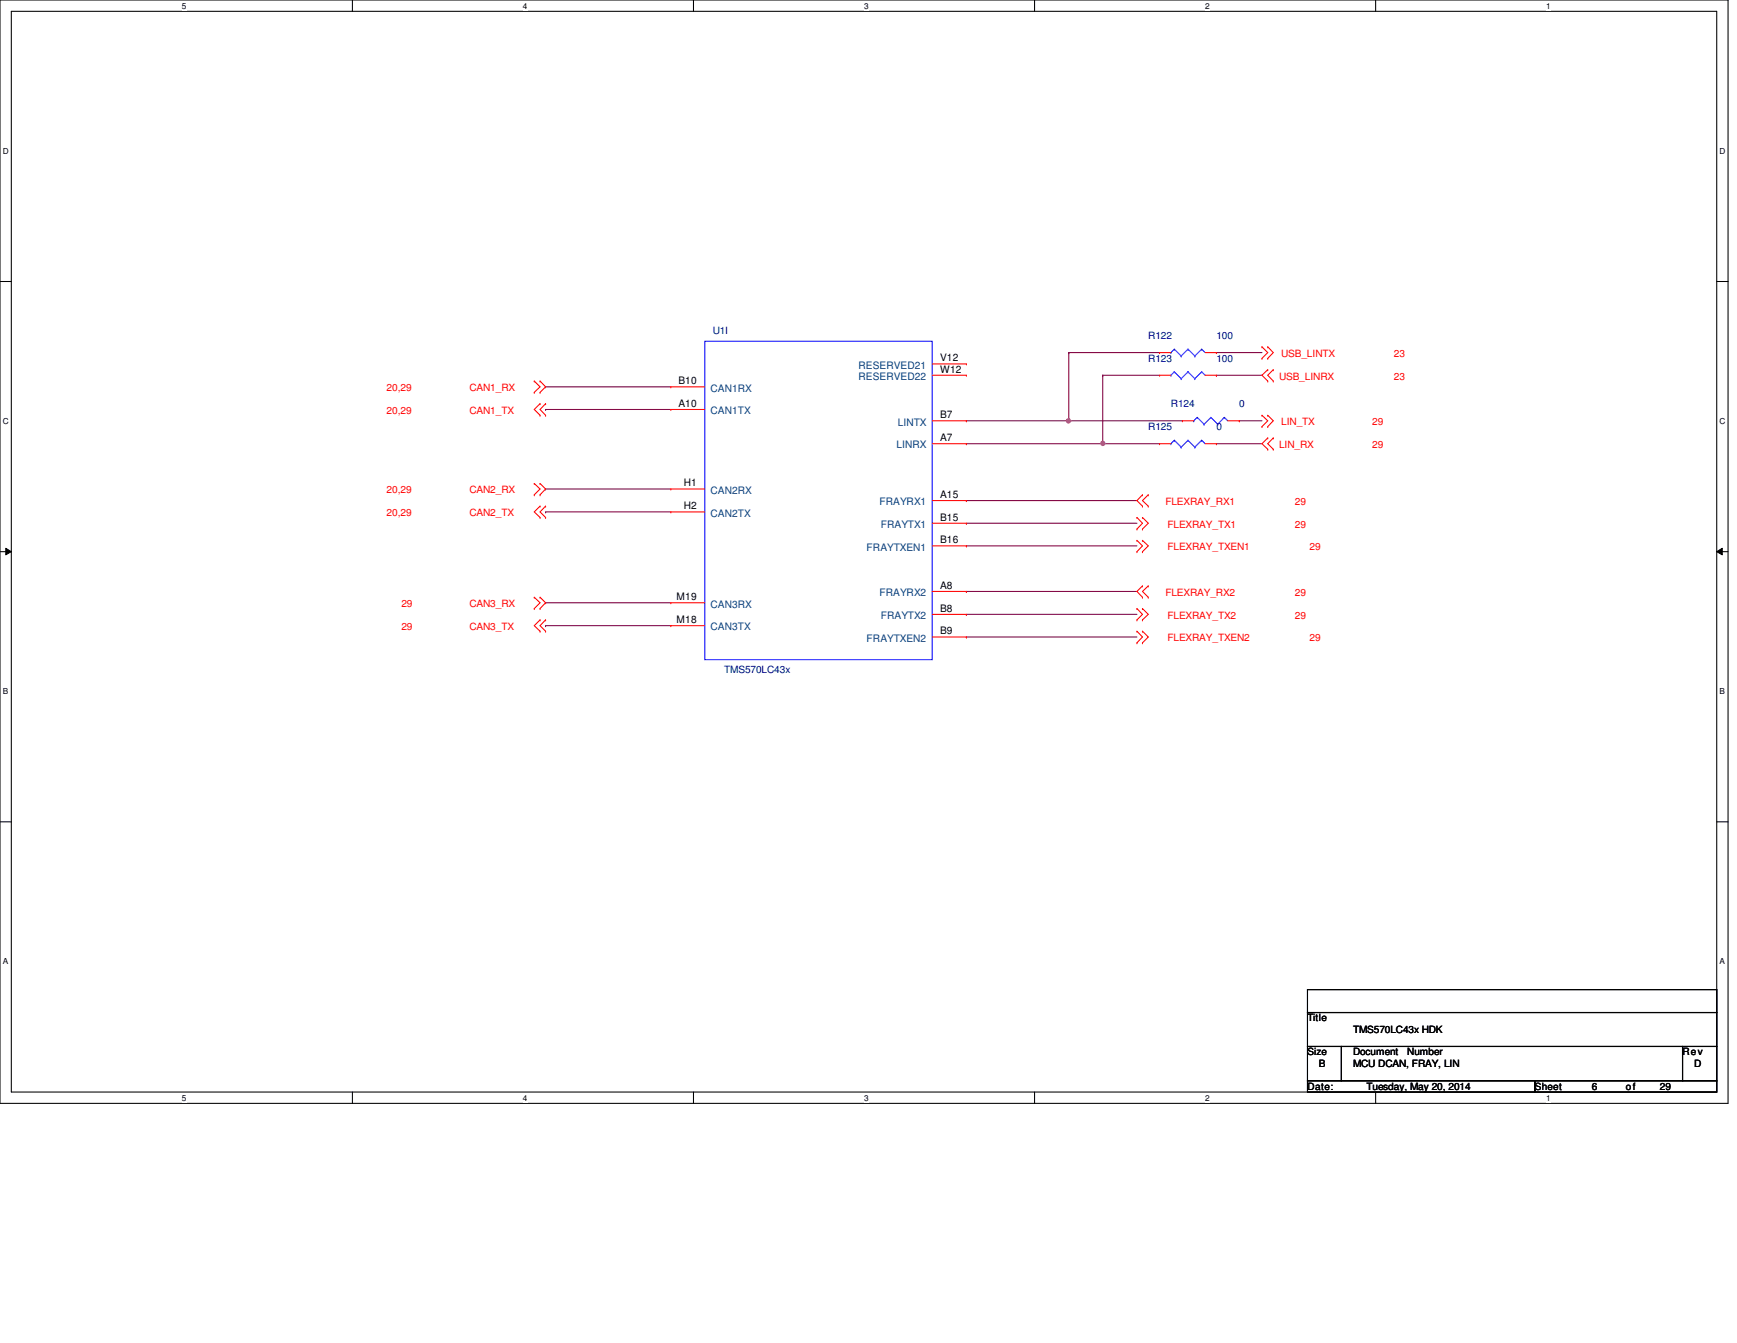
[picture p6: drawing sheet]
<svg xmlns="http://www.w3.org/2000/svg" width="279mm" height="216mm" viewBox="0 0 279 216" stroke-linecap="round" stroke-linejoin="round" font-family="sans-serif">
<path d="M0 0h278v177.4h-278zM1.8 1.8h274.3v173.8h-274.3z" fill="none" stroke="#000" stroke-width=".17"/>
<g fill="#fff">
<path d="M29.3 .2h.7v1.5h-.7z"/>
<path d="M29.3 175.8h.7v1.4h-.7z"/>
</g>
<path d="M56.7 0v1.8M56.7 175.6v1.8" fill="none" stroke="#000" stroke-width=".17"/>
<g fill="#fff">
<path d="M84.1 .2h.7v1.5h-.7z"/>
<path d="M84.1 175.8h.7v1.4h-.7z"/>
</g>
<path d="M111.5 0v1.8M111.5 175.6v1.8" fill="none" stroke="#000" stroke-width=".17"/>
<g fill="#fff">
<path d="M139 .2h.7v1.5h-.7z"/>
<path d="M139 175.8h.7v1.4h-.7z"/>
</g>
<path d="M166.4 0v1.8M166.4 175.6v1.8" fill="none" stroke="#000" stroke-width=".17"/>
<g fill="#fff">
<path d="M193.8 .2h.8v1.5h-.8z"/>
<path d="M193.8 175.8h.8v1.4h-.8z"/>
</g>
<path d="M221.3 0v1.8M221.3 175.6v1.8" fill="none" stroke="#000" stroke-width=".17"/>
<g fill="#fff">
<path d="M248.7 .2h.7v1.5h-.7z"/>
<path d="M248.7 175.8h.7v1.4h-.7z"/>
<path d="M.5 23.5h.9v1.5h-.9z"/>
<path d="M276.6 23.5h.9v1.5h-.9z"/>
<path d="M.5 67h.9v1.5h-.9z"/>
<path d="M276.6 67h.9v1.5h-.9z"/>
</g>
<path d="M0 45.3h1.8M276.1 45.3h1.9" fill="none" stroke="#000" stroke-width=".17"/>
<g fill="#fff">
<path d="M.5 110.4h.8v1.5h-.8z"/>
<path d="M276.6 110.4h.9v1.5h-.9z"/>
</g>
<path d="M0 88.7h1.8M276.1 88.7h1.9" fill="none" stroke="#000" stroke-width=".17"/>
<path d="M.9 88.1l.9 .6-.9 .5zM276.1 88.7l.9-.6v1.1z" fill="#000"/>
<path d="M.9 88.1l.9 .6-.9 .5zM276.1 88.7l.9-.6v1.1z" fill="none" stroke="#000" stroke-width=".16"/>
<g fill="#fff">
<path d="M.5 153.8h.8v1.5h-.8z"/>
<path d="M276.6 153.8h.8v1.5h-.8z"/>
</g>
<path d="M0 132.1h1.8M276.1 132.1h1.9" fill="none" stroke="#000" stroke-width=".17"/>
<g fill="none" stroke="#800040" stroke-width=".17">
<path d="M87.8 78.6h.1M87.8 62.2h.1M87.8 65.8h.1M87.8 78.6h20.1M87.8 62.2h20.1M87.8 65.8h20.1M171.9 67.6h.1M171.9 67.6h18.3M87.8 96.9h.1M87.8 82.3h.1M87.8 96.9h20.1M87.8 82.3h20.1"/>
<path d="M155.4 87.8h.1M155.4 84.1h.1M155.4 80.5h.1M155.4 95.1h.1M155.4 98.8h.1M155.4 87.8h27.5M155.4 84.1h27.5M155.4 80.5h27.5M155.4 95.1h27.5M155.4 98.8h27.5M87.8 100.6h.1M87.8 100.6h20.1"/>
<path d="M155.4 102.4h.1M155.4 102.4h27.5"/>
</g>
<circle cx="171.9" cy="67.6" r=".34" fill="#f0f"/>
<circle cx="171.9" cy="67.6" r=".34" fill="none" stroke="#f0f" stroke-width=".17"/>
<path d="M155.4 71.3h.1M155.4 71.3h31.1M177.4 71.3h.1M177.4 60.3h.1M177.4 60.3h9.1M177.4 60.3v11M195.7 71.3h.1M195.7 71.3h7.3M199.3 67.6h.1M199.3 67.6h3.7" fill="none" stroke="#800040" stroke-width=".17"/>
<circle cx="177.4" cy="71.3" r=".34" fill="#f0f"/>
<circle cx="177.4" cy="71.3" r=".34" fill="none" stroke="#f0f" stroke-width=".17"/>
<path d="M171.9 56.7h.1M171.9 56.7h14.6M171.9 56.7v10.9h-16.5M195.7 56.7h.1M195.7 56.7h7.3M155.4 67.6h.1M195.7 60.3h.1M195.7 60.3h7.3" fill="none" stroke="#800040" stroke-width=".17"/>
<g fill="none" stroke="#f00" stroke-width=".17">
<path d="M149.9 58.5h5.5M155.4 58.5h.1M186.5 56.7h.1M186.5 56.7h1.8M193.8 56.7h1.9M195.7 56.7h.1M203 55.8h.1M203 57.6h.1M203 55.8l.9 .9-.9 .9M203.9 55.8h.1M203.9 57.6h.1M203.9 59.4h.1"/>
<path d="M203.9 55.8l.9 .9-.9 .9M203.9 59.4l-.9 .9 .9 1M204.8 59.4h.1M204.8 59.4l-.9 .9 .9 1M85.9 61.3h.1M85.9 63.1h.1M85.9 77.7h.1M85.9 79.5h.1M85.9 61.3l1 .9-1 .9M85.9 77.7l1 .9-1 .9M86.9 61.3h.1M86.9 63.1h.1"/>
<path d="M86.9 64.9h.1M86.9 66.8h.1M86.9 77.7h.1M86.9 79.5h.1M86.9 61.3l.9 .9-.9 .9M86.9 64.9l-1 .9 1 1M86.9 77.7l.9 .9-.9 .9M87.8 64.9h.1M87.8 66.8h.1M87.8 64.9l-.9 .9 .9 1M107.9 62.2h.1M107.9 65.8h.1"/>
<path d="M107.9 78.6h.1M107.9 62.2h5.5M107.9 65.8h5.5M107.9 78.6h5.5M149.9 60.3h5.5M149.9 67.6h5.5M149.9 71.3h5.5M155.4 60.3h.1M155.4 67.6h.1M155.4 71.3h.1M183.8 79.5h.1M183.8 79.5l-.9 1 .9 .9"/>
<path d="M184.7 79.5h.1M184.7 79.5l-.9 1 .9 .9M186.5 60.3h.1M186.5 71.3h.1M186.5 60.3h1.8M186.5 71.3h1.8M190.2 67.6h.1M190.2 67.6h1.8M193.8 60.3h1.9M193.8 71.3h1.9M195.7 60.3h.1M195.7 71.3h.1"/>
<path d="M197.5 67.6h1.8M199.3 67.6h.1M203 66.8h.1M203 68.6h.1M203 66.8l.9 .8-.9 1M203.9 66.8h.1M203.9 68.6h.1M203.9 70.4h.1M203.9 72.2h.1M203.9 61.3h.1M203.9 66.8l.9 .8-.9 1M203.9 70.4l-.9 .9 .9 .9"/>
<path d="M204.8 70.4h.1M204.8 72.2h.1M204.8 61.3h.1M204.8 70.4l-.9 .9 .9 .9M85.9 96h.1M85.9 97.8h.1M85.9 96l1 .9-1 .9M86.9 81.4h.1M86.9 83.2h.1M86.9 96h.1M86.9 97.8h.1M86.9 99.7h.1"/>
<path d="M86.9 81.4l-1 .9 1 .9M86.9 96l.9 .9-.9 .9M86.9 99.7l-1 .9 1 .9M87.8 81.4h.1M87.8 83.2h.1M87.8 99.7h.1M87.8 81.4l-.9 .9 .9 .9M87.8 99.7l-.9 .9 .9 .9M107.9 82.3h.1M107.9 96.9h.1M107.9 82.3h5.5M107.9 96.9h5.5"/>
<path d="M149.9 80.5h5.5M149.9 84.1h5.5M149.9 87.8h5.5M149.9 95.1h5.5M149.9 98.8h5.5M155.4 80.5h.1M155.4 84.1h.1M155.4 87.8h.1M155.4 95.1h.1M155.4 98.8h.1M182.9 83.2h.1M182.9 85h.1"/>
<path d="M182.9 86.9h.1M182.9 88.7h.1M182.9 97.8h.1M182.9 99.7h.1M182.9 83.2l.9 .9-.9 .9M182.9 86.9l.9 .9-.9 .9M182.9 97.8l.9 1-.9 .9M183.8 81.4h.1M183.8 83.2h.1M183.8 85h.1M183.8 86.9h.1M183.8 88.7h.1"/>
<path d="M183.8 94.2h.1M183.8 96h.1M183.8 97.8h.1M183.8 99.7h.1M183.8 83.2l.9 .9-.9 .9M183.8 86.9l.9 .9-.9 .9M183.8 94.2l-.9 .9 .9 .9M183.8 97.8l.9 1-.9 .9M184.7 81.4h.1M184.7 94.2h.1M184.7 96h.1M184.7 94.2l-.9 .9 .9 .9"/>
<path d="M86.9 101.5h.1M87.8 101.5h.1M107.9 100.6h.1M107.9 100.6h5.5M149.9 102.4h5.5M155.4 102.4h.1M182.9 101.5h.1M182.9 103.3h.1M182.9 101.5l.9 .9-.9 .9M183.8 101.5h.1M183.8 103.3h.1M183.8 101.5l.9 .9-.9 .9"/>
</g>
<path d="M210.3 159.1h65.8v3.7h-65.8zM210.3 162.8h65.8v5.4h-65.8zM210.3 168.2h5.5v5.5h-5.5zM210.3 173.7h36.6v1.9h-36.6zM215.8 168.2h54.8v5.5h-54.8zM246.9 173.7h29.2v1.9h-29.2zM270.6 168.2h5.5v5.5h-5.5z" fill="none" stroke="#000" stroke-width=".17"/>
<g fill="none" stroke="#00f" stroke-width=".17">
<path d="M113.4 54.9h36.5v51.1h-36.5zM188.3 56.7h.1M188.9 56.1h.1M188.9 59.8h.1M188.9 56.1l1.1 1.1M188.9 56.1l-.6 .6M188.9 59.8l1.1 1.1M188.9 59.8l-.6 .5M190 57.2h.1M191.1 56.1h.1M191.1 59.8h.1M191.1 56.1l1.1 1.1"/>
<path d="M191.1 56.1l-1.1 1.1M191.1 59.8l1.1 1.1M191.1 59.8l-1.1 1.1M192.2 57.2h.1M193.3 56.1h.1M193.3 59.8h.1M193.3 56.1l.5 .6M193.3 56.1l-1.1 1.1M193.3 59.8l.5 .5M193.3 59.8l-1.1 1.1M188.3 60.3h.1M188.3 71.3h.1"/>
<path d="M188.9 70.8h.1M188.9 70.8l1.1 1.1M188.9 70.8l-.6 .5M190 60.9h.1M190 71.9h.1M191.1 70.8h.1M191.1 70.8l-1.1 1.1M191.1 70.8l1.1 1.1M192 67.6h.1M192.2 60.9h.1M192.2 71.9h.1M192.6 67.1h.1"/>
<path d="M192.6 67.1l1.1 1.1M192.6 67.1l-.6 .5M193.3 70.8h.1M193.3 70.8l.5 .5M193.3 70.8l-1.1 1.1M193.7 68.2h.1M194.8 67.1h.1M194.8 67.1l1.1 1.1M194.8 67.1l-1.1 1.1M195.9 68.2h.1M196.9 67.1h.1M196.9 67.1l.6 .5"/>
<path d="M196.9 67.1l-1 1.1"/>
</g>
<circle cx="171.9" cy="67.6" r=".34" fill="#f0f"/>
<circle cx="171.9" cy="67.6" r=".34" fill="none" stroke="#f0f" stroke-width=".17"/>
<circle cx="177.4" cy="71.3" r=".34" fill="#f0f"/>
<circle cx="177.4" cy="71.3" r=".34" fill="none" stroke="#f0f" stroke-width=".17"/>
<g font-size="1.7" fill="#004080">
<text x="138.1" y="59.3">RESERVED21</text>
<text x="114.3" y="62.9">CAN1RX</text>
<text x="138.1" y="61.1">RESERVED22</text>
<text x="114.3" y="66.6">CAN1TX</text>
<text x="144.4" y="68.4">LINTX</text>
<text x="144.2" y="72.1">LINRX</text>
<text x="114.3" y="79.4">CAN2RX</text>
<text x="114.3" y="83.1">CAN2TX</text>
<text x="141.5" y="81.2">FRAYRX1</text>
<text x="139.4" y="88.5">FRAYTXEN1</text>
<text x="141.7" y="84.9">FRAYTX1</text>
<text x="141.5" y="95.8">FRAYRX2</text>
<text x="114.3" y="97.7">CAN3RX</text>
<text x="114.3" y="101.3">CAN3TX</text>
<text x="141.7" y="99.5">FRAYTX2</text>
<text x="139.4" y="103.2">FRAYTXEN2</text>
</g>
<g font-size="1.7">
<text x="151.2" y="58.1">V12</text>
<text x="151.2" y="59.9">W12</text>
<text x="109.1" y="61.8">B10</text>
<text x="109.1" y="65.4">A10</text>
<text x="151.2" y="67.2">B7</text>
<text x="151.2" y="70.9">A7</text>
<text x="110" y="78.2">H1</text>
<text x="110" y="81.9">H2</text>
<text x="151.2" y="80.1">A15</text>
<text x="151.2" y="83.7">B15</text>
<text x="151.2" y="87.3">B16</text>
<text x="151.2" y="94.7">A8</text>
<text x="108.8" y="96.5">M19</text>
<text x="108.8" y="100.2">M18</text>
<text x="151.2" y="98.3">B8</text>
<text x="151.2" y="102">B9</text>
</g>
<g font-size="1.6" fill="#000080">
<text x="114.6" y="53.7">U1I</text>
<text x="184.7" y="54.5">R122</text>
<text x="184.7" y="58.1">R123</text>
<text x="195.7" y="54.5">100</text>
<text x="195.7" y="58.1">100</text>
<text x="188.3" y="65.4">R124</text>
<text x="199.3" y="65.4">0</text>
<text x="184.7" y="69.1">R125</text>
<text x="195.7" y="69.1">0</text>
<text x="116.5" y="108.2">TMS570LC43x</text>
</g>
<g font-size="1.6" fill="#f00">
<text x="206.1" y="57.4">USB_LINTX</text>
<text x="224.2" y="57.4">23</text>
<text x="62.2" y="62.9">20,29</text>
<text x="75.5" y="62.9">CAN1_RX</text>
<text x="205.7" y="61">USB_LINRX</text>
<text x="224.2" y="61">23</text>
<text x="62.2" y="66.5">20,29</text>
<text x="75.5" y="66.5">CAN1_TX</text>
<text x="206.1" y="68.4">LIN_TX</text>
<text x="220.7" y="68.4">29</text>
<text x="205.7" y="72">LIN_RX</text>
<text x="220.7" y="72">29</text>
<text x="62.2" y="79.3">20,29</text>
<text x="62.2" y="83">20,29</text>
<text x="75.5" y="79.3">CAN2_RX</text>
<text x="75.5" y="83">CAN2_TX</text>
<text x="187.5" y="81.2">FLEXRAY_RX1</text>
<text x="208.3" y="81.2">29</text>
<text x="187.8" y="84.8">FLEXRAY_TX1</text>
<text x="187.8" y="88.5">FLEXRAY_TXEN1</text>
<text x="208.3" y="84.8">29</text>
<text x="210.7" y="88.5">29</text>
<text x="187.5" y="95.8">FLEXRAY_RX2</text>
<text x="208.3" y="95.8">29</text>
<text x="64.6" y="97.6">29</text>
<text x="64.6" y="101.3">29</text>
<text x="75.5" y="97.6">CAN3_RX</text>
<text x="75.5" y="101.3">CAN3_TX</text>
<text x="187.8" y="99.4">FLEXRAY_TX2</text>
<text x="208.3" y="99.4">29</text>
<text x="187.8" y="103.1">FLEXRAY_TXEN2</text>
<text x="210.7" y="103.1">29</text>
</g>
<g font-size="1.6">
<text x="210.3" y="164.2">Title</text>
<text x="217.6" y="166">TMS570LC43x HDK</text>
<text x="210.3" y="169.7">Size</text>
<text x="212.1" y="171.5">B</text>
<text x="217.6" y="169.7">Document</text>
<text x="217.6" y="171.5">MCU DCAN, FRAY, LIN</text>
<text x="226.4" y="169.7">Number</text>
<text x="270.6" y="169.7">Rev</text>
<text x="272.5" y="171.5">D</text>
<text x="210.3" y="175.2">Date:</text>
<text x="219.8" y="175.2">Tuesday, May 20, 2014</text>
<text x="246.9" y="175.2">Sheet</text>
<text x="256" y="175.2">6</text>
<text x="261.5" y="175.2">of</text>
<text x="267" y="175.2">29</text>
</g>
<g font-size="1.3">
<text x="29.3" y="1.4">5</text>
<text x="84.1" y="1.4">4</text>
<text x="139" y="1.4">3</text>
<text x="193.8" y="1.4">2</text>
<text x="248.7" y="1.4">1</text>
<text x=".5" y="24.7">D</text>
<text x="276.6" y="24.7">D</text>
<text x=".5" y="68.2">C</text>
<text x="276.6" y="68.2">C</text>
<text x=".5" y="111.6">B</text>
<text x="276.6" y="111.6">B</text>
<text x=".5" y="155">A</text>
<text x="276.6" y="155">A</text>
<text x="29.3" y="177">5</text>
<text x="84.1" y="177">4</text>
<text x="139" y="177">3</text>
<text x="193.8" y="177">2</text>
<text x="248.7" y="177">1</text>
</g>
</svg>
